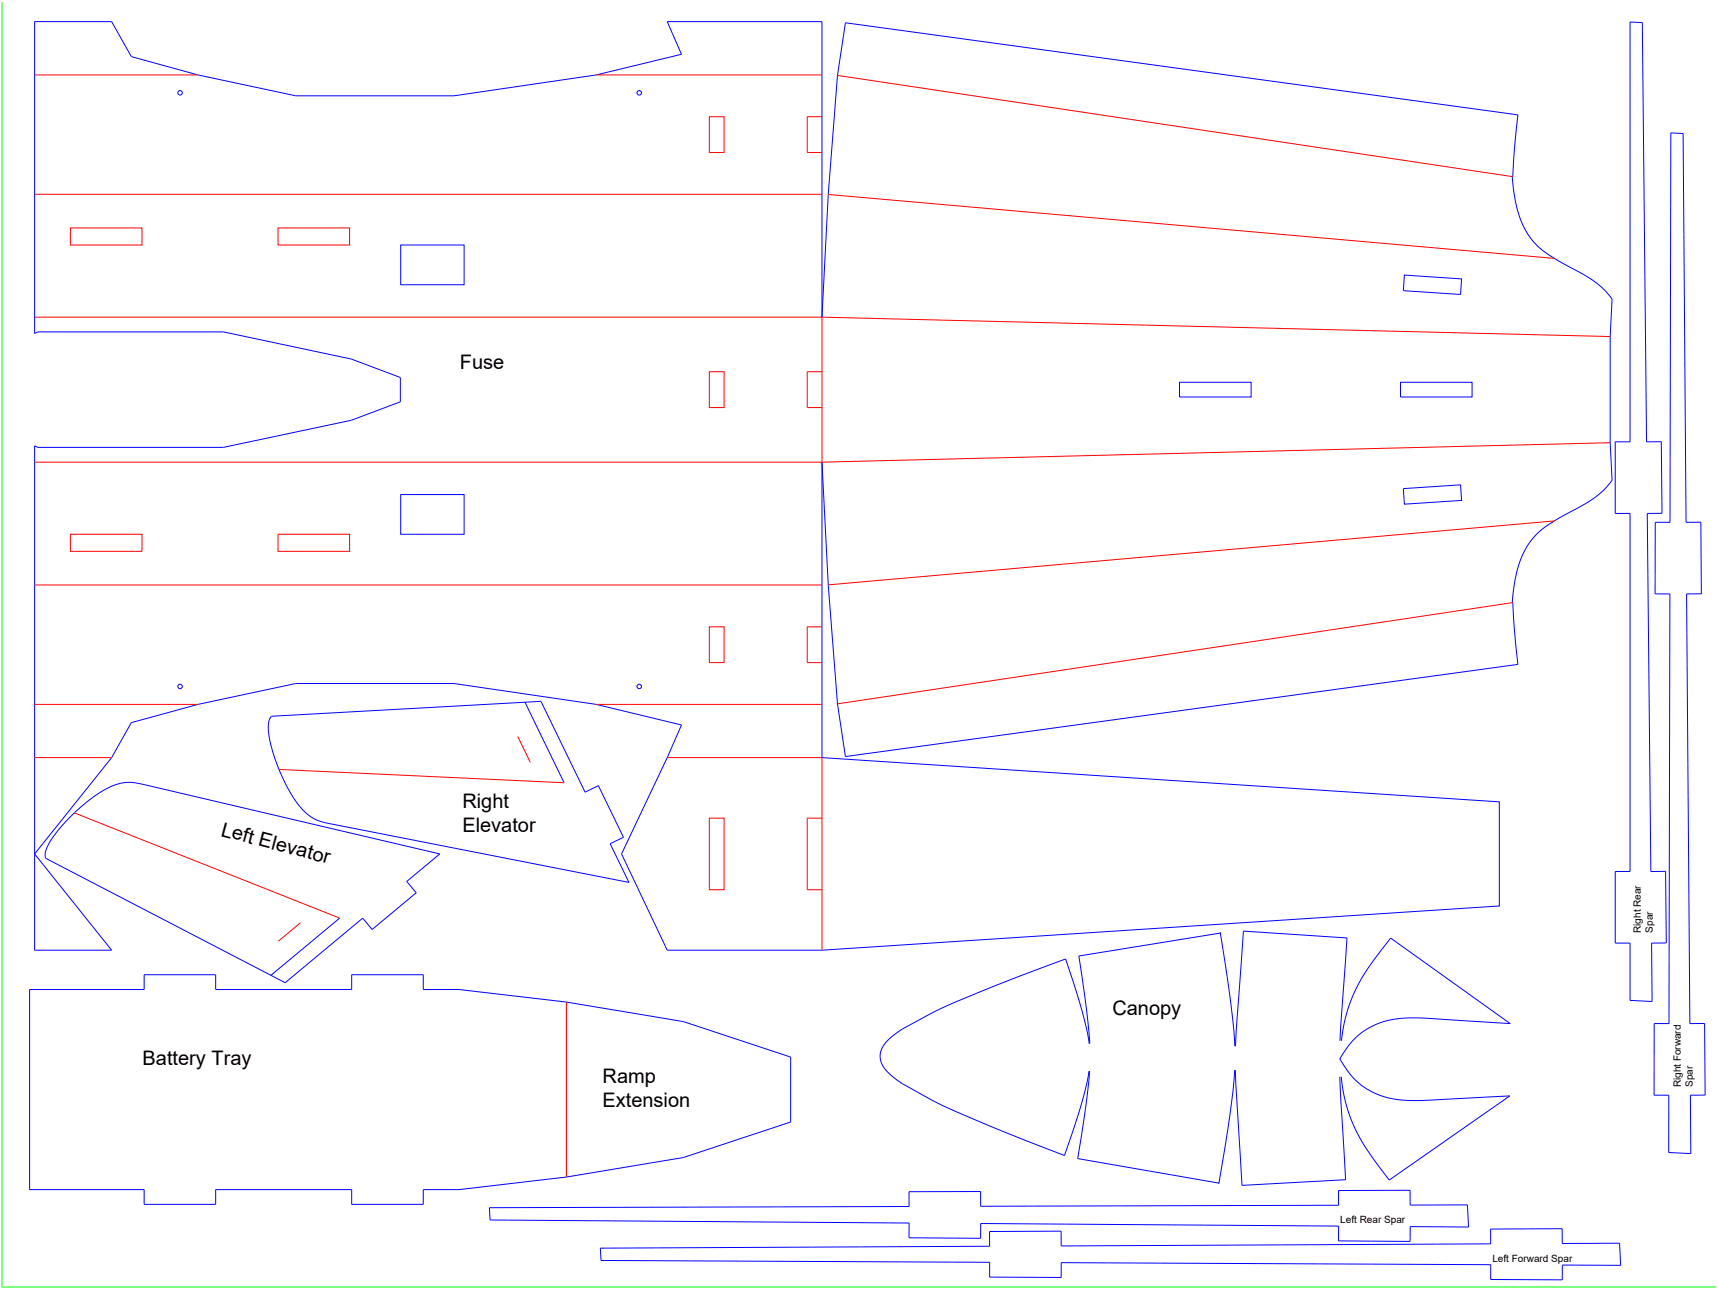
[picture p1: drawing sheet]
<svg xmlns="http://www.w3.org/2000/svg" width="610mm" height="457mm" viewBox="0 0 610 457" stroke-linecap="round" stroke-linejoin="round" font-family="sans-serif">
<!-- layer: 0 -->
<g fill="none" stroke="#00f" stroke-width=".35">
<path d="M578.4 7.8l4.3 .2 1.5 148.7h5.3l.2 25.4h-5.2l1.3 127h5.2l.3 25.4h-5.3l.2 20.7-7.8-.4v-20.3h-5.3v-25.4h5.3v-127h-5.3v-25.4h5.3zM592.9 47.1l4.3 .3 1.1 137.9 5.2-.1 .2 25.4-5.2 .1 1.1 152.4 5.2-.1 .2 25.4-5.2 .1 .2 20.7-7.9-.4v-20.3l-5.2-.1 .1-25.4 5.2 .1 .3-152.4-5.2-.1v-25.4l5.3 .1zM536.6 62.6a44.1 44.1 0 0 0 5.8 20.9l2.7 3.3a28 28 0 0 0 6.6 4.9M536.8 62.7l.6-10.3 1.2-11.7-238.6-32.6-2.8 18.6-3.3 42.3-2.2 43.5v-104.8h-54.9l5 11.6-30.2 7.3-50.5 7.4h-56.1l-34.8-7.4-23.6-6.5-7-12.4h-27.3v110.6l1.1-.6h65.9l45.4 9.7 17.4 6.5v8.6l-17.4 6.6-45.4 9.6h-65.9l-1.1-.6v178.9h27.3l-27.3-34.1 27.3-34.2 7-12.4 23.6-6.5 34.8-7.4h56.1l50.5 7.4 30.2 7.3-5 11.6-16.3 34.2 16.3 34.1h54.9l240.3-15.7v-36.9l-240.3-15.7v-104.8l2.2 43.5 3.3 42.3 2.8 18.6 238.6-32.6-1.2-11.6-.6-10.4M142.2 86.9h22.5v14.1h-22.5zM498.3 97.6l20.3 1.3-.3 5.6-20.3-1.4zM551.6 91.7l1.3 .8a97.9 97.9 0 0 1 14 8.2l2.9 2.7 2.2 2.7-.7 13.3v37.6l.7 13.3-2.7 3.3a40.7 40.7 0 0 1-12.3 8.1l-5.4 3M418.5 135.6h25.4v5.2h-25.4zM496.9 135.6h25.4v5.2h-25.4zM142.2 175.4h22.5v14.1h-22.5zM498 173.3l20.3-1.3 .3 5.5-20.3 1.3zM551.7 184.8a27 27 0 0 0-14 20.4l-1.1 8.6"/>
<path d="M96.3 254.1l95.6-5.3 15.7 32.2 4.7-2.3 8.9 18.3-4.7 2.3 6.7 13.7-106.1-20.8a17.2 17.2 0 0 1-12.9-9.1 55.8 55.8 0 0 1-9-25.4 5.5 5.5 0 0 1 1.1-3.6zM186.3 249.1l13.9 28.5M25.5 289.2a40.8 40.8 0 0 1 17.2-11.4l3.5-.3 4.6 .7 105.2 24.7-11.7 9.7 3.4 4.1-15.7 13-3.3-4-27.5 22.9-85-44.2a8.6 8.6 0 0 1 2.1-6.7l3-4zM120.5 325.6l-24.4 20.3M433 330.7a366.8 366.8 0 0 1 5.2 40.4M433 331l-50.2 8.1a331.9 331.9 0 0 1 3.9 31.1M10.5 351h40.6v-5.3h25.4v5.3h48.3v-5.3h25.4v5.3h12.7l38.1 4.4 41.4 6.9 38.2 12.6v23.1l-38.2 12.6-10.3 1.7a897.5 897.5 0 0 1-69.2 9.7h-12.7v5.2h-25.4v-5.2h-48.3v5.2h-25.4v-5.2h-40.6zM386.5 370.2l-.3-2a156.7 156.7 0 0 0-5.6-20.7l-2.5-7.4a540.6 540.6 0 0 0-47.4 19.2l-10.4 5.6-2.2 1.5a11.3 11.3 0 0 0-5.8 7.8v.8a10.3 10.3 0 0 0 5 7.3l2.9 2.1a197.3 197.3 0 0 0 31.9 15.3l25.6 10.1a229.2 229.2 0 0 0 7.6-24.2l1.1-5.7M386.6 379.9a325.1 325.1 0 0 1-4.2 31l50.1 8.7M438.1 379.6a324.9 324.9 0 0 1-5.6 40.3M438.3 379.6l2.4 40.8 36.8-2-2.1-36.5M475.5 369.2l2.5-36.5-36.8-2.4-2.8 40.8"/>
<path d="M476 369.2a56.3 56.3 0 0 1 12.7-30.4l4.7-6.1 42.5 30.4-8.2-.5a337.7 337.7 0 0 0-27.9-1.5 26.5 26.5 0 0 0-24.4 14.5 26.7 26.7 0 0 0 25.3 14.7l6.2-.1 28.8-1.5-42.8 29.9a95.4 95.4 0 0 1-11.5-17l-2.1-4.7-1.2-3.7a55.4 55.4 0 0 1-2.2-11.3M173.7 428.4l148.9-.5-.1-5.2 25.4-.1 .1 5.3 127-.4-.1-5.2 25.4-.1 .1 5.2h20.3l.4 7.8-20.7-.1-.1 5.2-25.4-.2 .1-5.2-127-.9-.1 5.2-25.4-.2 .1-5.2-148.7-1.1zM213 442.7l138.1-.7v-5.2l25.4-.1v5.2l152.4-.7v-5.3l25.4-.1v5.3l20.4-.1 .4 7.8-20.7-.1-.1 5.3-25.4-.2 .1-5.2-152.4-.7-.1 5.2-25.4-.1 .1-5.3-137.9-.6z"/>
<circle cx="63.9" cy="32.9" r=".79"/>
<circle cx="226.8" cy="32.9" r=".79"/>
<circle cx="63.9" cy="243.5" r=".79"/>
<circle cx="226.8" cy="243.5" r=".79"/>
</g>
<g fill="none" stroke="#f00" stroke-width=".35">
<path d="M12.3 26.6h57.9M211.6 26.6h80.1M297.2 26.7l239.6 36M251.7 41.4h5.2v12.7h-5.2zM291.7 41.4h-5.3v12.7h5.3M12.3 68.9h279.4M293.9 69l257.8 22.7M25 80.8h25.4v6.1h-25.4zM98.6 80.8h25.4v6.1h-25.4zM12.3 112.5h279.4M291.7 112.5l279.6 6.9M291.7 112.5v51.4"/>
<path d="M251.7 131.9h5.2v12.7h-5.2zM291.7 131.9h-5.3v12.7h5.3M571.3 157l-279.6 6.9M12.3 163.9h279.4M25 189.5h25.4v6.1h-25.4zM98.6 189.5h25.4v6.1h-25.4zM551.7 184.8l-257.8 22.6M12.3 207.5h279.4M536.8 213.7l-239.6 36M251.7 222.3h5.2v12.7h-5.2zM291.7 222.3h-5.3v12.7h5.3M12.3 249.8h57.9"/>
<path d="M211.6 249.8h80.1M12.3 268.7h27.3M99 272.9l101.2 4.7M183.7 261.3l4.5 9.1M236.8 268.7h54.9v68.3M26.4 288.3l94.1 37.3M251.7 290.2h5.2v25.4h-5.2zM291.7 290.2h-5.3v25.4h5.3M106.6 327.3l-7.8 6.5M201 355.4v62.1"/>
</g>
<path d="M.7 .9v455.6M.7 456.5h.1M.7 456.5h608" fill="none" stroke="#0f0" stroke-width=".35"/>
<g font-size="7.1">
<text x="163.2" y="130.9">Fuse</text>
<text x="164.1" y="286.8">Right</text>
<text x="78.1" y="296.3" transform="rotate(15 78.1 296.3)">Left Elevator</text>
<text x="164.1" y="295.2">Elevator</text>
<text x="394.7" y="359.9">Canopy</text>
<text x="50.6" y="377.8">Battery Tray</text>
<text x="213.8" y="384.1">Ramp</text>
<text x="213.8" y="392.5">Extension</text>
</g>
<g font-size="3.5">
<text x="582.2" y="330.9" transform="rotate(-90 582.2 330.9)">Right Rear</text>
<text x="586.5" y="330.8" transform="rotate(-90 586.5 330.8)">Spar</text>
<text x="596.4" y="385.7" transform="rotate(-90 596.4 385.7)">Right Forward</text>
<text x="600.7" y="385.6" transform="rotate(-90 600.7 385.6)">Spar</text>
<text x="475.6" y="433.9">Left Rear Spar</text>
<text x="529.5" y="447.6">Left Forward Spar</text>
</g>
</svg>
